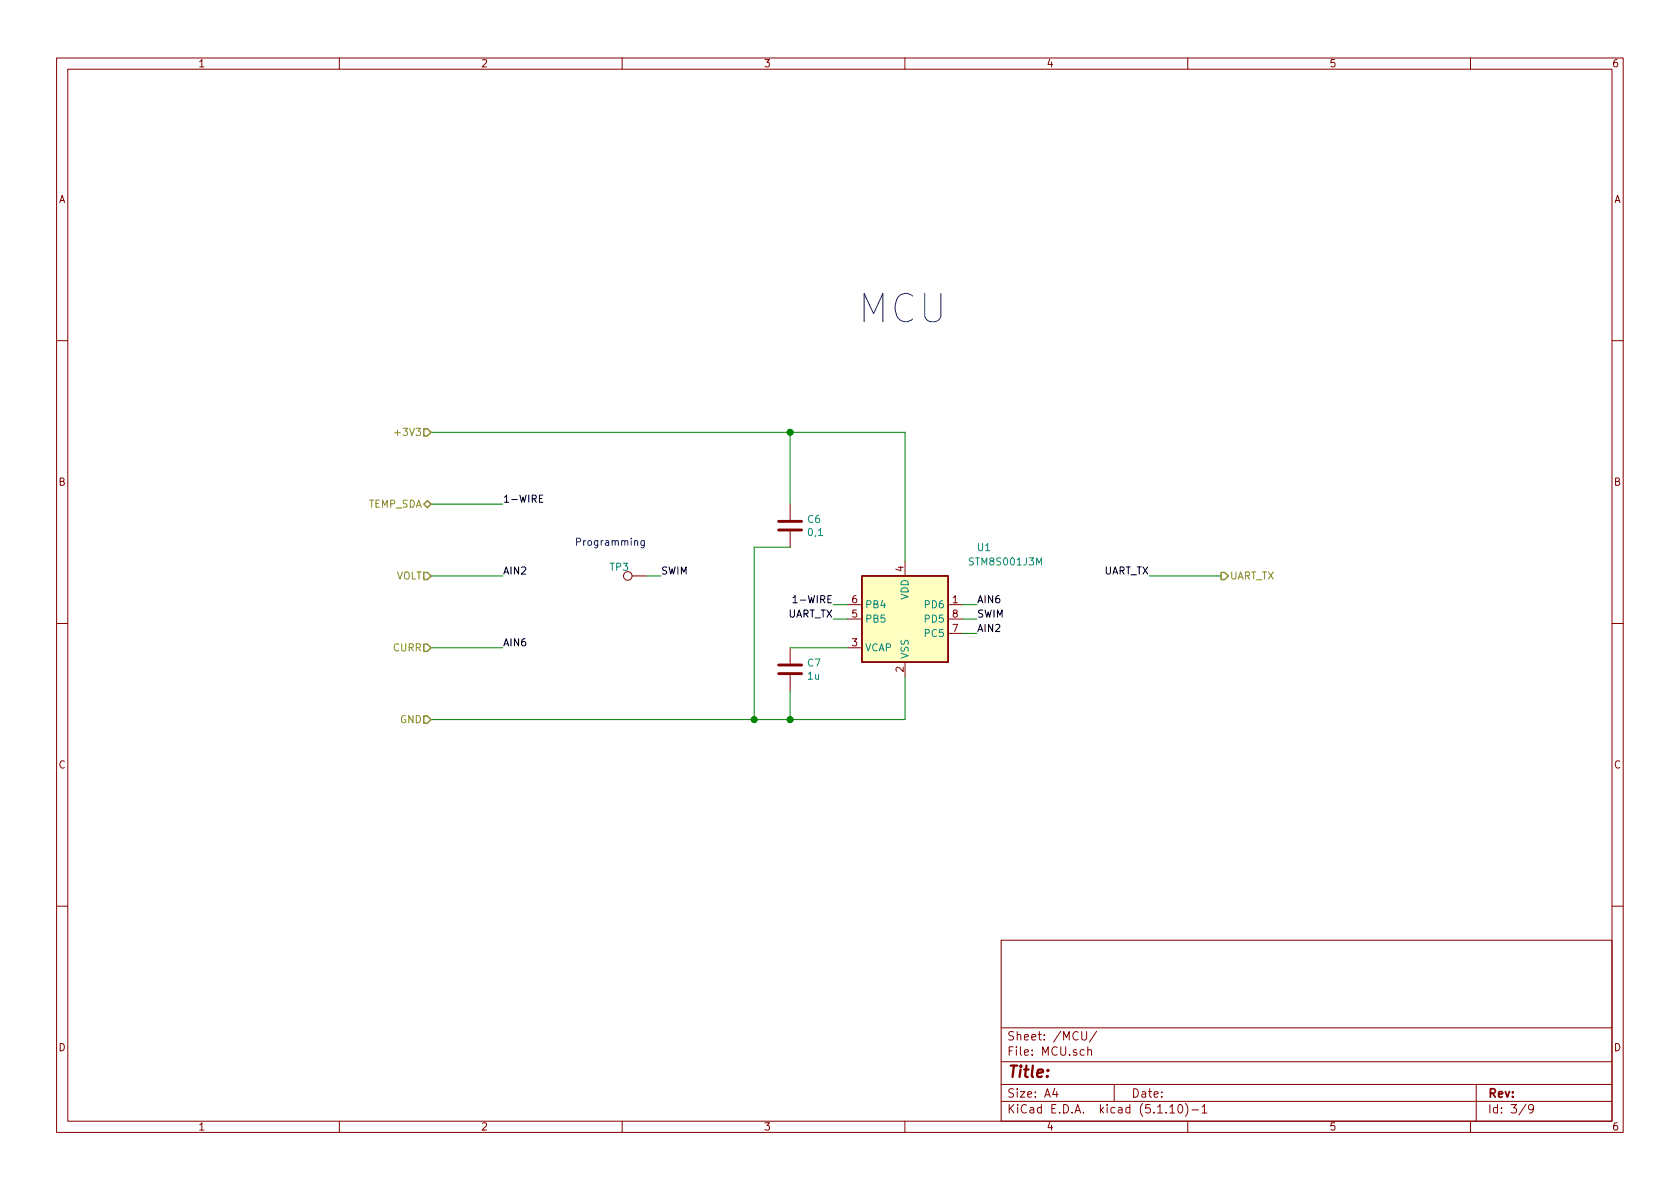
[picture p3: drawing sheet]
EESchema Schematic File Version 4
EELAYER 30 0
EELAYER END
$Descr A4 11693 8268
encoding utf-8
Sheet 3 9
Title ""
Date ""
Rev ""
Comp ""
Comment1 ""
Comment2 ""
Comment3 ""
Comment4 ""
$EndDescr
$Comp
L furnace_230V-rescue:STM8S001J3M-MCU_ST_STM8 U1
U 1 1
P 6300 4300
F 0 "U1" H 6850 4800 50  0000 C CNN
F 1 "STM8S001J3M" H 7000 4700 50  0000 C CNN
F 2 "Package_SO:SOIC-8_3.9x4.9mm_P1.27mm" H 6350 4850 50  0001 L CNN
F 3 "https://www.st.com/resource/en/datasheet/stm8s001j3.pdf" H 6200 4400 50  0001 C CNN
	1    6300 4300
	1    0    0    -1  
$EndComp
$Comp
L furnace_230V-rescue:C-Device C?
U 1 1
P 5500 4650
AR Path="/60ACBC6E" Ref="C?"  Part="1" 
AR Path="/609CA6A8/609D24C0/60ACBC6E" Ref="C?"  Part="1" 
AR Path="/609CA6A8/60A08E0B/60ACBC6E" Ref="C?"  Part="1" 
AR Path="/609CA6A8/60A0A46E/60ACBC6E" Ref="C?"  Part="1" 
AR Path="/609CA6A8/60A0A500/60ACBC6E" Ref="C?"  Part="1" 
AR Path="/609CA6A8/60A0A922/60ACBC6E" Ref="C?"  Part="1" 
AR Path="/609CA6A8/60ACBC6E" Ref="C?"  Part="1" 
AR Path="/609CA6A8/60AE5653/60ACBC6E" Ref="C?"  Part="1" 
AR Path="/60AAC605/60ACBC6E" Ref="C?"  Part="1" 
AR Path="/60AABDBE/60ACBC6E" Ref="C7"  Part="1" 
F 0 "C7" H 5615 4696 50  0000 L CNN
F 1 "1u" H 5615 4605 50  0000 L CNN
F 2 "Capacitor_SMD:C_0603_1608Metric_Pad1.05x0.95mm_HandSolder" H 5538 4500 50  0001 C CNN
F 3 "~" H 5500 4650 50  0001 C CNN
	1    5500 4650
	1    0    0    -1  
$EndComp
$Comp
L furnace_230V-rescue:C-Device C?
U 1 1
P 5500 3650
AR Path="/60ACBEC0" Ref="C?"  Part="1" 
AR Path="/609CA6A8/609D24C0/60ACBEC0" Ref="C?"  Part="1" 
AR Path="/609CA6A8/60A08E0B/60ACBEC0" Ref="C?"  Part="1" 
AR Path="/609CA6A8/60A0A46E/60ACBEC0" Ref="C?"  Part="1" 
AR Path="/609CA6A8/60A0A500/60ACBEC0" Ref="C?"  Part="1" 
AR Path="/609CA6A8/60A0A922/60ACBEC0" Ref="C?"  Part="1" 
AR Path="/609CA6A8/60ACBEC0" Ref="C?"  Part="1" 
AR Path="/609CA6A8/60AE5653/60ACBEC0" Ref="C?"  Part="1" 
AR Path="/60AAC605/60ACBEC0" Ref="C?"  Part="1" 
AR Path="/60AABDBE/60ACBEC0" Ref="C6"  Part="1" 
F 0 "C6" H 5615 3696 50  0000 L CNN
F 1 "0,1" H 5615 3605 50  0000 L CNN
F 2 "Capacitor_SMD:C_0603_1608Metric_Pad1.05x0.95mm_HandSolder" H 5538 3500 50  0001 C CNN
F 3 "~" H 5500 3650 50  0001 C CNN
	1    5500 3650
	1    0    0    -1  
$EndComp
Text Notes 6600 2250 2    197  ~ 0
MCU
Text Label 5800 4200 2    50   ~ 0
1-WIRE
Text Label 6800 4400 0    50   ~ 0
AIN2
Text Label 6800 4200 0    50   ~ 0
AIN6
Text Label 5800 4300 2    50   ~ 0
UART_TX
Text Label 6800 4300 0    50   ~ 0
SWIM
$Comp
L furnace_230V-rescue:TestPoint-Connector TP?
U 1 1
P 4500 4000
AR Path="/60B590E5" Ref="TP?"  Part="1" 
AR Path="/609CA6A8/60AE5653/60B590E5" Ref="TP?"  Part="1" 
AR Path="/60AAC605/60B590E5" Ref="TP?"  Part="1" 
AR Path="/60AAE4BD/60B590E5" Ref="TP?"  Part="1" 
AR Path="/60AABDBE/60B590E5" Ref="TP3"  Part="1" 
F 0 "TP3" V 4558 4118 50  0000 L CNN
F 1 "TestPoint" H 4558 4027 50  0001 L CNN
F 2 "furnace_230V:TP" H 4700 4000 50  0001 C CNN
F 3 "~" H 4700 4000 50  0001 C CNN
	1    4500 4000
	0    -1   -1   0   
$EndComp
Text Notes 4500 3800 2    50   ~ 0
Programming
Text Label 4600 4000 0    50   ~ 0
SWIM
Text HLabel 8500 4000 2    50   Output ~ 0
UART_TX
Text HLabel 3000 3000 0    50   Input ~ 0
+3V3
Text HLabel 3000 5000 0    50   Input ~ 0
GND
Text HLabel 3000 4000 0    50   Input ~ 0
VOLT
Text HLabel 3000 3500 0    50   BiDi ~ 0
TEMP_SDA
Text HLabel 3000 4500 0    50   Input ~ 0
CURR
Text Label 3500 4000 0    50   ~ 0
AIN2
Text Label 3500 4500 0    50   ~ 0
AIN6
Text Label 3500 3500 0    50   ~ 0
1-WIRE
Wire Wire Line
	4500 4000 4600 4000
Wire Wire Line
	5800 4200 5900 4200
Wire Wire Line
	5800 4300 5900 4300
Wire Wire Line
	6700 4200 6800 4200
Wire Wire Line
	6700 4300 6800 4300
Wire Wire Line
	6700 4400 6800 4400
Wire Wire Line
	5500 4500 5900 4500
Wire Wire Line
	3000 3500 3500 3500
Wire Wire Line
	3000 4000 3500 4000
Wire Wire Line
	3000 4500 3500 4500
Wire Wire Line
	3000 5000 5250 5000
Wire Wire Line
	6300 5000 6300 4700
Wire Wire Line
	5500 4800 5500 5000
Connection ~ 5500 5000
Wire Wire Line
	5500 5000 6300 5000
Wire Wire Line
	5500 3800 5250 3800
Wire Wire Line
	5250 3800 5250 5000
Connection ~ 5250 5000
Wire Wire Line
	5250 5000 5500 5000
Wire Wire Line
	3000 3000 5500 3000
Wire Wire Line
	6300 3000 6300 3900
Wire Wire Line
	5500 3500 5500 3000
Connection ~ 5500 3000
Wire Wire Line
	5500 3000 6300 3000
Text Label 8000 4000 2    50   ~ 0
UART_TX
Wire Wire Line
	8000 4000 8500 4000
$EndSCHEMATC
